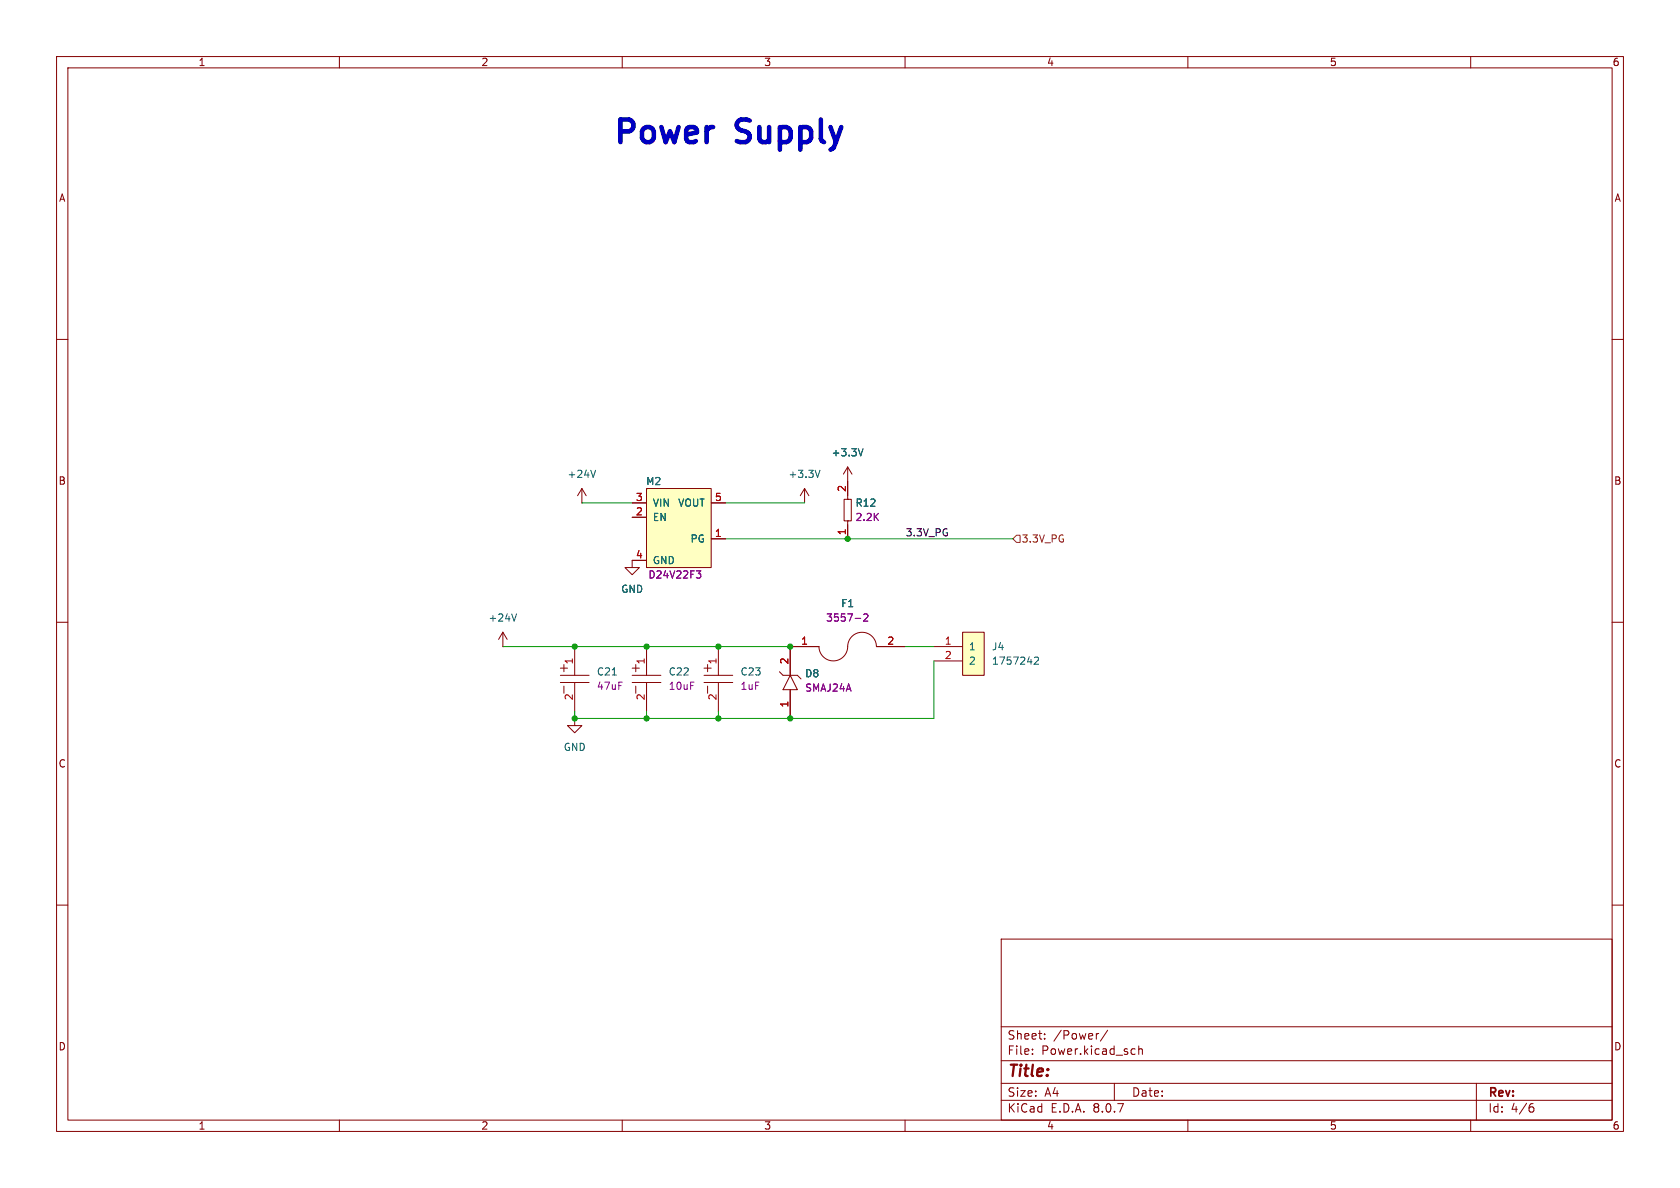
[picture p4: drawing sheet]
<svg xmlns="http://www.w3.org/2000/svg" width="297mm" height="210mm" viewBox="0 0 297 210" stroke-linecap="round" stroke-linejoin="round" font-family="sans-serif">
<g fill="none" stroke="#840000" stroke-width=".18">
<path d="M10 10h277v190h-277zM12 12h273v186h-273zM60 10v2M110 10v2M160 10v2M210 10v2M260 10v2M10 60h2M285 60h2M10 110h2M285 110h2M10 160h2"/>
<path d="M177 166h108v32h-108zM285 160h2M60 198v2M110 198v2M160 198v2M177 194.5h108M177 191.5h108M177 187.5h108M177 181.5h108M182.5 186.3v.1M182.5 185.5v.1M184.7 183.6v.1"/>
<path d="M184.7 182.8v.1M194.2 182.7l-.2 .1M195.8 182.1l-1.3 2M197 191.5v3M200.2 185.4l.5 .1M200.7 186.3l-.5 .1M201.3 185.5l.2-.1 .4 .1 .1 .9M201.3 184.9v1.5M210 198v2M260 198v2M261 191.5v6.5M270.6 195.7h.4l.2 .3-.1 .5-.5 .1"/>
<path d="M271 195.1l-.4 .1"/>
</g>
<path d="M114.3 86.4h11.4v13.9h-11.4z" fill="#ffffc2"/>
<path d="M111.8 91.4h2.5M111.8 88.9h2.5M111.8 99.1h2.5M114.3 86.4h11.4v13.9h-11.4zM125.7 95.3h2.6M125.7 88.9h2.6M149.9 82.6l-.8 1.2M149.9 82.6v2.5M149.9 82.6l.7 1.2" fill="none" stroke="#840000" stroke-width=".18"/>
<path d="M123.1 100.9h.8l-.4 .5 .3 .1 .1 .4-.3 .3h-.3" fill="none" stroke="#840084" stroke-width=".18"/>
<path d="M152.6 79.3l-.4 1.3" fill="none" stroke="#006464" stroke-width=".18"/>
<path d="M170.2 111.8h3.8v7.6h-3.8z" fill="#ffffc2"/>
<g fill="none" stroke="#840000" stroke-width=".18">
<path d="M102.9 88.9h.1M102.9 86.4l-.8 1.2M102.9 86.4v2.5M102.9 86.4l.7 1.2M111.8 91.4h2.5M111.8 88.9h2.5M114.3 99.1h-2.5v1.2h1.2l-1.2 1.3-1.3-1.3h1.3M125.7 95.3h2.6M125.7 88.9h2.6M142.2 86.4l-.7 1.2M142.2 86.4v2.5M142.2 86.4l.8 1.2"/>
<path d="M149.2 88.3h1.3v3.8h-1.3zM149.9 92.1h.1M149.9 88.3h.1M149.9 85.1v3.2M149.9 92.1v3.2M88.9 114.3h.1M88.9 111.8l-.8 1.2M88.9 111.8v2.5M88.9 111.8l.8 1.2M99.1 118.1h1.2M99.1 119.4h5M99.7 117.5v1.2"/>
<path d="M101.6 114.3v5.1M111.8 118.1h1.2M111.8 119.4h5M112.4 117.5v1.2M114.3 114.3v5.1M124.5 118.1h1.2M124.5 119.4h5M125.1 117.5v1.2M127 114.3v5.1M137.8 118.7l.6 .7h2.6l.6 .6M139.7 119.4l1.3 2.5h-2.6zM160 114.3h-5.1a2.57 2.57 0 0 0-2.7-2.5 2.57 2.57 0 0 0-2.4 2.9 2.54 2.54 0 0 1-2.7 2.1 2.54 2.54 0 0 1-2.3-2.5h-5.1v5.1"/>
<path d="M165.1 114.3h5.1M165.1 116.8h5.1M170.2 111.8h3.8v7.6h-3.8zM99.1 120.7h5M99.7 121.3v1.3M101.6 127v1.3h1.3l-1.3 1.2-1.3-1.2h1.3M101.6 120.7v5M111.8 120.7h5M112.4 121.3v1.3M114.3 120.7v5M124.5 120.7h5M125.1 121.3v1.3"/>
<path d="M127 120.7v5M139.7 121.9v5.1"/>
</g>
<path d="M152.6 79.3l-.4 1.3M105.3 83.1l-.4 1.3M145 83.1l-.5 1.3M91.3 108.5l-.4 1.3M108.2 119.3h.8M182.9 116.3l.5-.2 .2 .4-.8 .9h.8" fill="none" stroke="#006464" stroke-width=".18"/>
<path d="M123.1 100.9h.8l-.4 .5 .3 .1 .1 .4-.3 .3h-.3M151.2 109.3h1M152.7 108.7l.5-.2 .2 .4-.8 .9h.8" fill="none" stroke="#840084" stroke-width=".18"/>
<path d="M179.7 94.6h.6v1.3h-.6l-.6-.6z" fill="none" stroke="#725600" stroke-width=".18"/>
<path d="M102.9 88.9h8.9M128.3 95.3h50.8M128.3 88.9h13.9M88.9 114.3h50.8M160 114.3h5.1M165.1 116.8v10.2h-63.5v-1.3M114.3 125.7v1.3M127 125.7v1.3" fill="none" stroke="#009600" stroke-width=".18"/>
<g fill="#009600" stroke="#009600" stroke-width=".18">
<circle cx="127" cy="114.3" r=".46"/>
<circle cx="114.3" cy="127" r=".46"/>
<circle cx="101.6" cy="127" r=".46"/>
<circle cx="149.9" cy="95.3" r=".46"/>
<circle cx="139.7" cy="114.3" r=".46"/>
<circle cx="101.6" cy="114.3" r=".46"/>
<circle cx="114.3" cy="114.3" r=".46"/>
<circle cx="127" cy="127" r=".46"/>
<circle cx="139.7" cy="127" r=".46"/>
</g>
<g font-size="5.6" fill="#0000c2">
<text x="108.2" y="25.7">Power</text>
<text x="130.6" y="25.7">Supply</text>
</g>
<text font-size="2.8" fill="#840000" x="178" y="190.9">Title:</text>
<g font-size="2.1" fill="#840000">
<text x="178" y="184">Sheet:</text>
<text x="186.2" y="184">/Power/</text>
<text x="178" y="186.7">File:</text>
<text x="184.1" y="186.7">Power.kicad_sch</text>
<text x="178" y="196.9">KiCad</text>
<text x="178" y="194.1">Size:</text>
<text x="184.7" y="194.1">A4</text>
<text x="185.7" y="196.9">E.D.A.</text>
<text x="193.3" y="196.9">8.0.7</text>
<text x="200" y="194.1">Date:</text>
<text x="263" y="194.3">Rev:</text>
<text x="263" y="196.9">Id:</text>
<text x="267.1" y="196.9">4/6</text>
</g>
<g font-size="1.8" fill="#840000">
<text x="35" y="11.9">1</text>
<text x="85" y="11.9">2</text>
<text x="135" y="11.9">3</text>
<text x="185" y="11.9">4</text>
<text x="235" y="11.9">5</text>
<text x="285" y="11.9">6</text>
<text x="10.3" y="35.9">A</text>
<text x="285.3" y="35.9">A</text>
<text x="10.3" y="85.9">B</text>
<text x="285.3" y="85.9">B</text>
<text x="10.3" y="135.9">C</text>
<text x="285.3" y="135.9">C</text>
<text x="10.3" y="185.9">D</text>
<text x="285.3" y="185.9">D</text>
<text x="35" y="199.9">1</text>
<text x="85" y="199.9">2</text>
<text x="135" y="199.9">3</text>
<text x="185" y="199.9">4</text>
<text x="235" y="199.9">5</text>
<text x="285" y="199.9">6</text>
</g>
<g font-size="1.8" fill="#006464">
<text x="146.9" y="80.9">+3.3V</text>
<text x="100.2" y="84.7">+24V</text>
<text x="114.1" y="86">M2</text>
<text x="115.3" y="89.8">VIN</text>
<text x="119.8" y="89.8">VOUT</text>
<text x="139.3" y="84.7">+3.3V</text>
<text x="151.1" y="89.8">R12</text>
<text x="115.3" y="92.3">EN</text>
<text x="115.3" y="99.9">GND</text>
<text x="122" y="96.1">PG</text>
<text x="109.7" y="105">GND</text>
<text x="148.6" y="107.5">F1</text>
<text x="86.3" y="110.1">+24V</text>
<text x="105.4" y="119.6">C21</text>
<text x="118.1" y="119.6">C22</text>
<text x="130.8" y="119.6">C23</text>
<text x="142.2" y="119.9">D8</text>
<text x="171.2" y="115.2">1</text>
<text x="171.2" y="117.7">2</text>
<text x="175.3" y="115.2">J4</text>
<text x="175.3" y="117.7">1757242</text>
<text x="99.6" y="132.9">GND</text>
</g>
<g font-size="1.8" fill="#a90000">
<text x="112.3" y="88.6">3</text>
<text x="126.3" y="88.6">5</text>
<text x="149.6" y="87.1" transform="rotate(-90 149.6 87.1)">2</text>
<text x="112.3" y="91.2">2</text>
<text x="126.3" y="95">1</text>
<text x="149.6" y="94.7" transform="rotate(-90 149.6 94.7)">1</text>
<text x="112.3" y="98.8">4</text>
<text x="101.3" y="117.5" transform="rotate(-90 101.3 117.5)">1</text>
<text x="114" y="117.5" transform="rotate(-90 114 117.5)">1</text>
<text x="126.7" y="117.5" transform="rotate(-90 126.7 117.5)">1</text>
<text x="139.4" y="117.5" transform="rotate(-90 139.4 117.5)">2</text>
<text x="141.5" y="114">1</text>
<text x="156.8" y="114">2</text>
<text x="166.9" y="114">1</text>
<text x="166.9" y="116.6">2</text>
<text x="101.3" y="123.9" transform="rotate(-90 101.3 123.9)">2</text>
<text x="114" y="123.9" transform="rotate(-90 114 123.9)">2</text>
<text x="126.7" y="123.9" transform="rotate(-90 126.7 123.9)">2</text>
<text x="139.4" y="125.2" transform="rotate(-90 139.4 125.2)">1</text>
</g>
<g font-size="1.8" fill="#840084">
<text x="151.1" y="92.3">2.2K</text>
<text x="114.5" y="102.5">D24V22F3</text>
<text x="145.9" y="110.1">3557-2</text>
<text x="105.4" y="122.1">47uF</text>
<text x="118.1" y="122.1">10uF</text>
<text x="130.8" y="122.1">1uF</text>
<text x="142.2" y="122.5">SMAJ24A</text>
</g>
<text font-size="1.8" fill="#0f0f0f" x="160" y="94.9">3.3V_PG</text>
<text font-size="1.8" fill="#725600" x="180.5" y="96.1">3.3V_PG</text>
</svg>
